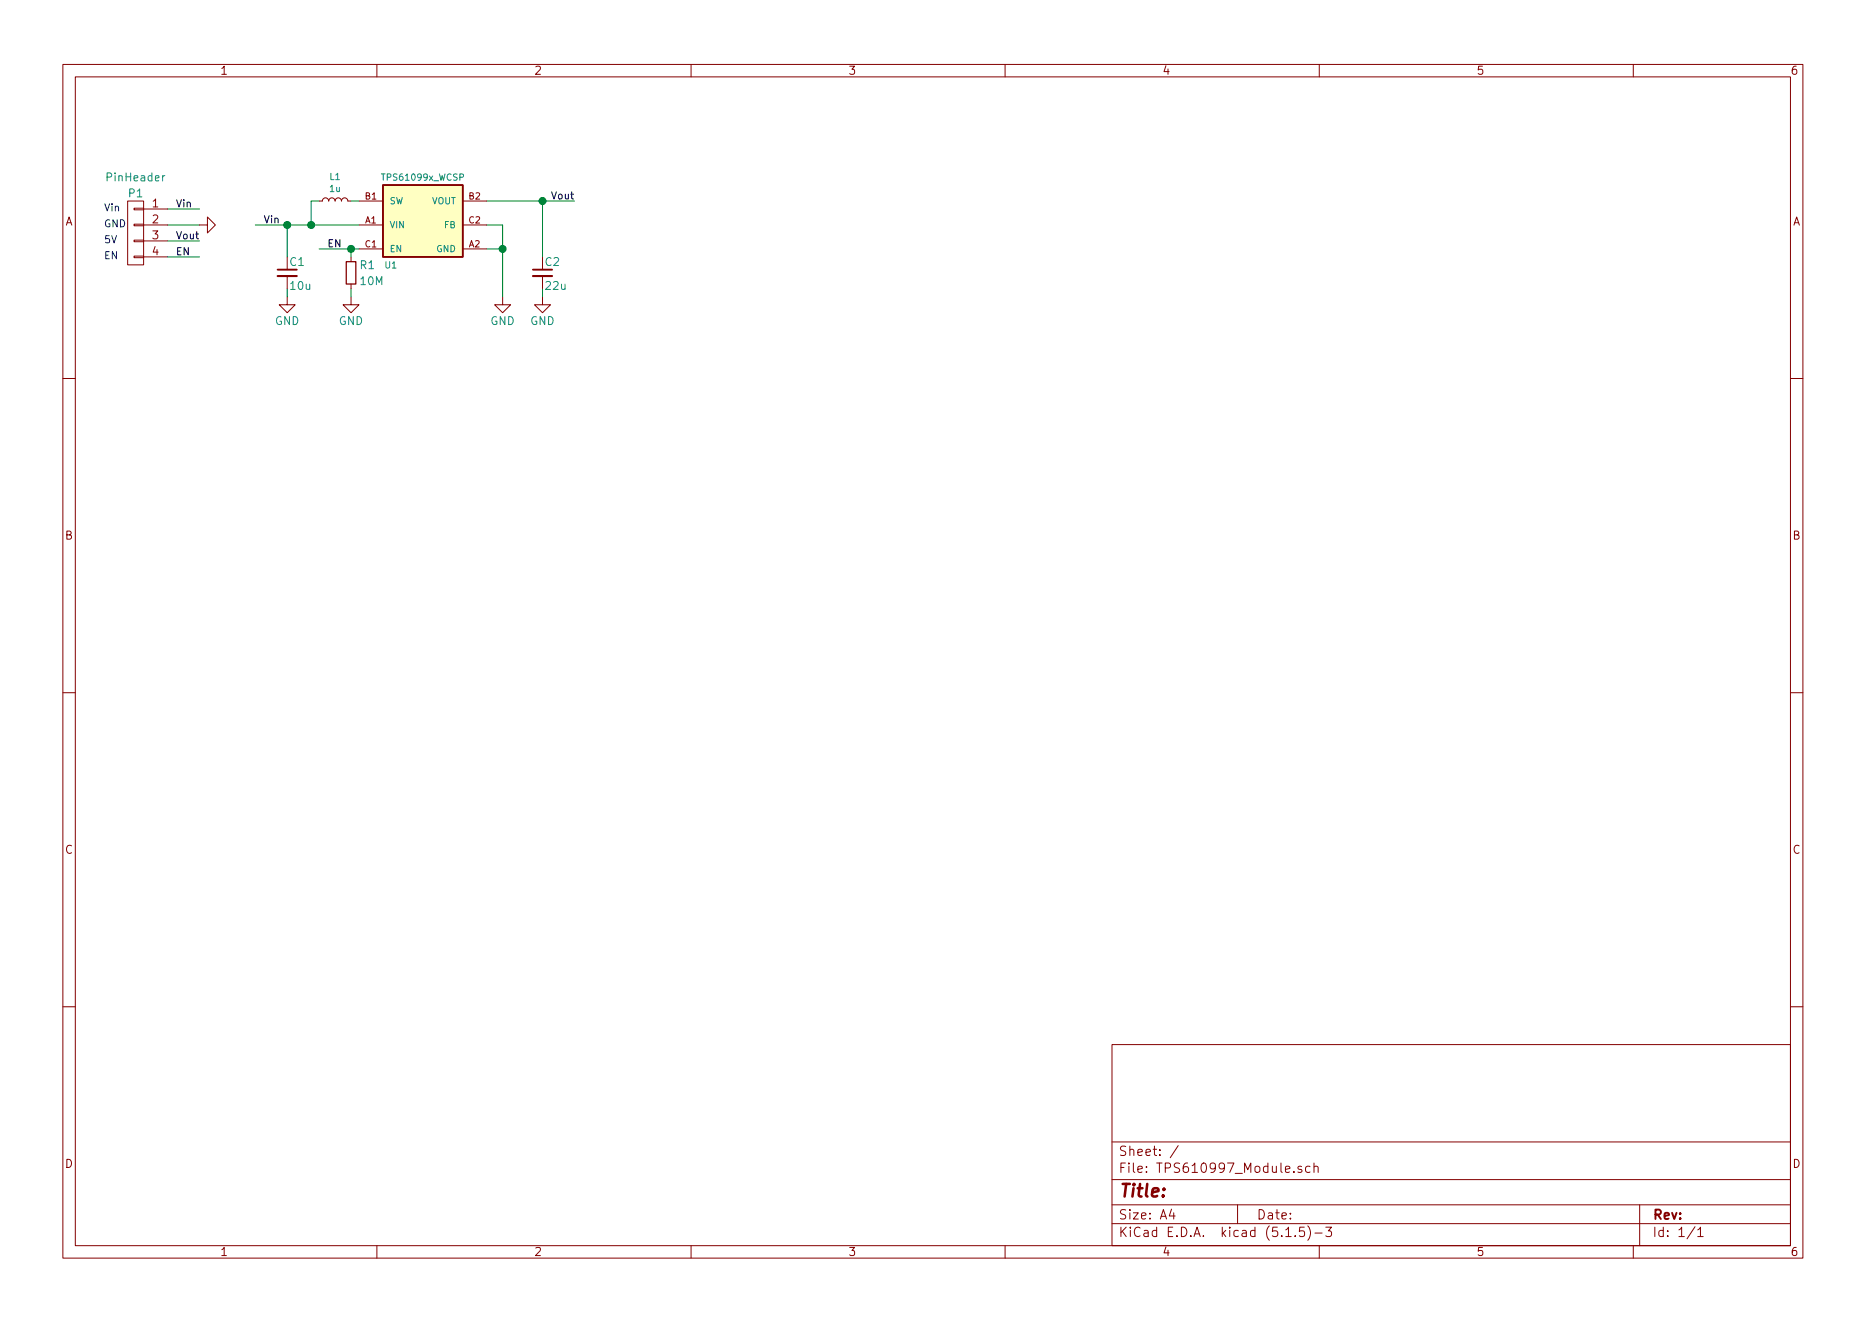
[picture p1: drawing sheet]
EESchema Schematic File Version 4
EELAYER 30 0
EELAYER END
$Descr A4 11693 8268
encoding utf-8
Sheet 1 1
Title ""
Date ""
Rev ""
Comp ""
Comment1 ""
Comment2 ""
Comment3 ""
Comment4 ""
$EndDescr
$Comp
L TPS610997_Module-rescue:CONN_01X04-conn P1
U 1 1
P 850 1450
F 0 "P1" H 850 1700 50  0000 C CNN
F 1 "PinHeader" H 850 1800 50  0000 C CNN
F 2 "user:USER_SIL-4_NoSilk" H 850 1450 50  0001 C CNN
F 3 "" H 850 1450 50  0000 C CNN
	1    850  1450
	-1   0    0    -1  
$EndComp
Wire Wire Line
	2200 1250 2250 1250
Wire Wire Line
	1600 1400 1800 1400
$Comp
L Device:L_Small L1
U 1 1
P 2100 1250
F 0 "L1" V 2250 1250 40  0000 C CNN
F 1 "1u" V 2175 1250 40  0000 C CNN
F 2 "Inductors_SMD:L_0805" H 2100 1250 50  0001 C CNN
F 3 "" H 2100 1250 50  0000 C CNN
F 4 "LQM21PN1R0MGHL" H 2100 1250 60  0001 C CNN "manf#"
	1    2100 1250
	0    -1   -1   0   
$EndComp
$Comp
L Device:C_Small C1
U 1 1
P 1800 1700
F 0 "C1" H 1810 1770 50  0000 L CNN
F 1 "10u" H 1810 1620 50  0000 L CNN
F 2 "Capacitors_SMD:C_0603" H 1800 1700 50  0001 C CNN
F 3 "" H 1800 1700 50  0000 C CNN
F 4 "2014210A" H 1800 1700 60  0001 C CNN "Elecrow PN"
	1    1800 1700
	1    0    0    -1  
$EndComp
$Comp
L Device:R_Small R1
U 1 1
P 2200 1700
F 0 "R1" H 2250 1750 50  0000 L CNN
F 1 "10M" H 2250 1650 50  0000 L CNN
F 2 "Resistors_SMD:R_0603" H 2200 1700 50  0001 C CNN
F 3 "" H 2200 1700 50  0000 C CNN
F 4 "C7250" H 2200 1700 60  0001 C CNN "Elecrow PN"
	1    2200 1700
	1    0    0    -1  
$EndComp
$Comp
L power:GND #PWR01
U 1 1
P 2200 1850
F 0 "#PWR01" H 2200 1600 50  0001 C CNN
F 1 "GND" H 2200 1700 50  0000 C CNN
F 2 "" H 2200 1850 50  0000 C CNN
F 3 "" H 2200 1850 50  0000 C CNN
	1    2200 1850
	1    0    0    -1  
$EndComp
Wire Wire Line
	2200 1850 2200 1800
Wire Wire Line
	2200 1600 2200 1550
Wire Wire Line
	2000 1550 2200 1550
Text Label 2050 1550 0    45   ~ 0
EN
Connection ~ 2200 1550
$Comp
L power:GND #PWR02
U 1 1
P 1800 1850
F 0 "#PWR02" H 1800 1600 50  0001 C CNN
F 1 "GND" H 1800 1700 50  0000 C CNN
F 2 "" H 1800 1850 50  0000 C CNN
F 3 "" H 1800 1850 50  0000 C CNN
	1    1800 1850
	1    0    0    -1  
$EndComp
Wire Wire Line
	1800 1850 1800 1800
Wire Wire Line
	1800 1600 1800 1400
Connection ~ 1800 1400
Text Label 1650 1400 0    45   ~ 0
Vin
Wire Wire Line
	2000 1250 1950 1250
Wire Wire Line
	1950 1250 1950 1400
Connection ~ 1950 1400
$Comp
L Device:C_Small C2
U 1 1
P 3400 1700
F 0 "C2" H 3410 1770 50  0000 L CNN
F 1 "22u" H 3410 1620 50  0000 L CNN
F 2 "Capacitors_SMD:C_0805" H 3400 1700 50  0001 C CNN
F 3 "" H 3400 1700 50  0000 C CNN
F 4 "C45783" H 3400 1700 60  0001 C CNN "Elecrow PN"
	1    3400 1700
	1    0    0    -1  
$EndComp
Wire Wire Line
	3050 1250 3400 1250
Wire Wire Line
	3400 1250 3400 1600
$Comp
L power:GND #PWR03
U 1 1
P 3400 1850
F 0 "#PWR03" H 3400 1600 50  0001 C CNN
F 1 "GND" H 3400 1700 50  0000 C CNN
F 2 "" H 3400 1850 50  0000 C CNN
F 3 "" H 3400 1850 50  0000 C CNN
	1    3400 1850
	1    0    0    -1  
$EndComp
Wire Wire Line
	3400 1850 3400 1800
Text Label 3450 1250 0    45   ~ 0
Vout
Connection ~ 3400 1250
Text Label 1100 1300 0    45   ~ 0
Vin
Text Label 1100 1500 0    45   ~ 0
Vout
Text Label 1100 1600 0    45   ~ 0
EN
Wire Wire Line
	1050 1600 1250 1600
Wire Wire Line
	1050 1500 1250 1500
Wire Wire Line
	1050 1300 1250 1300
$Comp
L power:GND #PWR04
U 1 1
P 1250 1400
F 0 "#PWR04" H 1250 1150 50  0001 C CNN
F 1 "GND" V 1250 1200 50  0001 C CNN
F 2 "" H 1250 1400 50  0000 C CNN
F 3 "" H 1250 1400 50  0000 C CNN
	1    1250 1400
	0    -1   -1   0   
$EndComp
Wire Wire Line
	1250 1400 1050 1400
Text Notes 650  1525 0    45   ~ 0
5V
Text Notes 650  1625 0    45   ~ 0
EN
Text Notes 650  1425 0    45   ~ 0
GND
Text Notes 650  1325 0    45   ~ 0
Vin
$Comp
L TPS610997_Module-rescue:TPS61099x_WCSP U1
U 1 1
P 2650 1400
F 0 "U1" H 2450 1150 40  0000 C CNN
F 1 "TPS61099x_WCSP" H 2650 1700 40  0000 C CNN
F 2 "user:USER_Boost_TPS61099x_WCSP" H 2650 1600 30  0001 C CIN
F 3 "" H 2650 1500 60  0000 C CNN
F 4 "TPS610997YFFR" H 2650 1400 60  0001 C CNN "manf#"
	1    2650 1400
	1    0    0    -1  
$EndComp
$Comp
L power:GND #PWR05
U 1 1
P 3150 1850
F 0 "#PWR05" H 3150 1600 50  0001 C CNN
F 1 "GND" H 3150 1700 50  0000 C CNN
F 2 "" H 3150 1850 50  0000 C CNN
F 3 "" H 3150 1850 50  0000 C CNN
	1    3150 1850
	1    0    0    -1  
$EndComp
Wire Wire Line
	3150 1400 3150 1550
Wire Wire Line
	3150 1550 3050 1550
Wire Wire Line
	3150 1400 3050 1400
Connection ~ 3150 1550
Wire Wire Line
	2200 1550 2250 1550
Wire Wire Line
	1800 1400 1950 1400
Wire Wire Line
	1950 1400 2250 1400
Wire Wire Line
	3400 1250 3600 1250
Wire Wire Line
	3150 1550 3150 1850
$EndSCHEMATC
